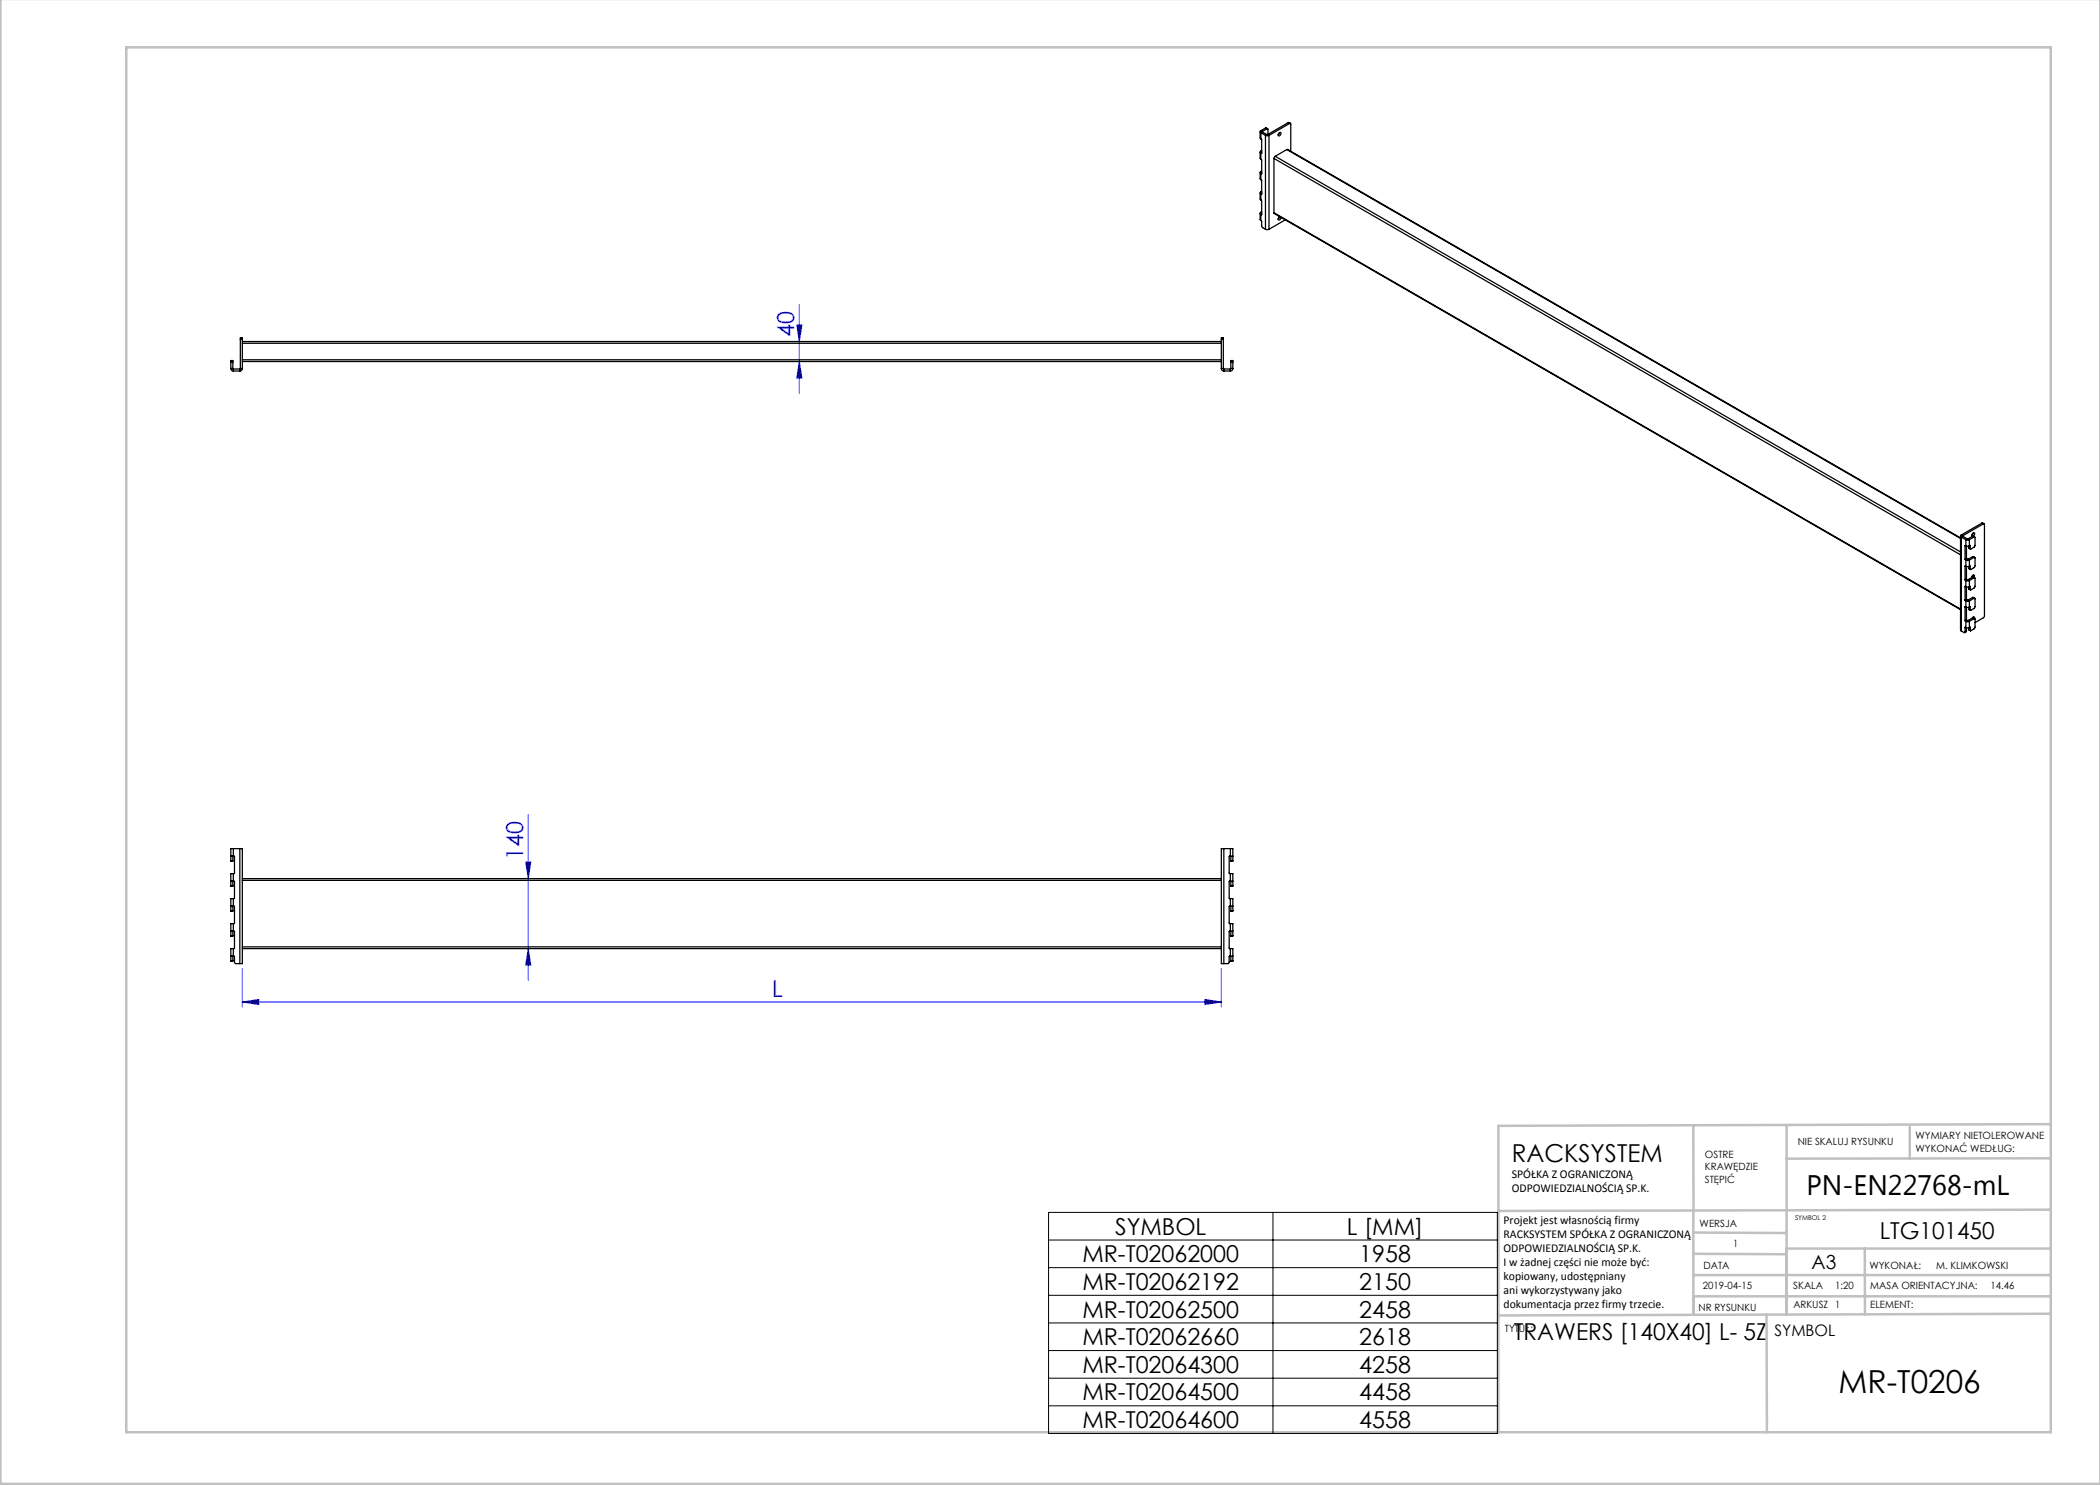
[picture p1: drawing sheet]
<svg xmlns="http://www.w3.org/2000/svg" width="420mm" height="297mm" viewBox="0 0 420 297" stroke-linecap="round" stroke-linejoin="round" font-family="sans-serif">
<path d="M159.4 65h1l-.5 3.3zM159.9 72.3l.5 3.3h-1zM159.9 60.9v17.8M105.1 172.4h1.1l-.5 3.3zM105.7 162.9v33.2M48.5 193.7v7.7M105.7 189.7l.5 3.3h-1.1zM241 199.9l3.3 .5-3.3 .5zM244.3 193.7v7.7M48.5 200.4l3.3-.5v1zM48.5 200.4h195.8" fill="none" stroke="#00f" stroke-width=".2"/>
<g fill="none" stroke="#c0c0c0" stroke-width=".5">
<path d="M.1 -.1v296.9h419.9M25.2 9.5h385v276.9h-385zM338.7 225.2v16.9M357.3 225v37.9M382 225.4v6.3M410.1 224.8l-110.4 .4v61.2M410.1 231.7h-52.8M338.7 259.3h71.5M338.7 255h71.5M338.7 250.8l18.6 .1M338.7 246.5l18.6 .1M338.7 242.1v20.9"/>
<path d="M373 249.7v13.2M410.1 241.9l-110.4 .3M410.2 249.7h-52.9v13.2M353.3 262.9l.1 23.5M410.2 262.7l-110.5 .4"/>
</g>
<path d="M209.7 242.5h89.8v44.2h-89.8zM209.7 248h89.8M209.7 253.5h89.8M209.7 259.1h89.8M254.6 242.5v44.2M209.7 264.6h89.8M209.7 270.1h89.8M209.7 275.6h89.8M209.7 281.2h89.8" fill="none" stroke="#000" stroke-width=".2"/>
<g fill="#00f">
<path d="M48.5 200.4l3.3-.5v1zM241 199.9l3.3 .5-3.3 .5z"/>
<path d="M105.7 189.7l.5 3.3h-1.1zM105.1 172.4h1.1l-.5 3.3z"/>
<path d="M159.4 65h1l-.5 3.3zM159.9 72.3l.5 3.3h-1z"/>
</g>
<g fill="none" stroke="#000" stroke-width=".25">
<path d="M252 26.3v1.3l.2 .2M252 30.4v1.2l.2 .3M252 34.5v1.2l.2 .2M252 38.6v1.2l.2 .2M252.2 35.9l.1 .2v2.7M252.2 31.9l.1 .1v2.7M252.2 27.8l.1 .1v2.7M252.2 26.1l-.2 .2 .2 .2M252.2 30.2l-.2 .2 .2 .2M252.2 34.3l-.2 .2 .2 .2M252.2 38.4l-.2 .2 .2 .2M252.2 26.1l.3 .2"/>
<path d="M252.2 26.5l.9 .6M252.2 26.5v1.3M252.2 30.6v1.3M252.2 34.7v1.2M252.2 38.8v1.2M252.2 38.8h.1M252.2 34.7l.1 .1M252.2 30.6l.1 .1M252.2 30.2l.1 .1M252.2 34.3l.1 .1M252.2 38.4l.1 .1M252.3 38.8h.1"/>
<path d="M252.3 34.7v.1M252.3 30.6v.1M252.3 30.1l-.1 .1M252.3 34.2l-.1 .1M252.3 38.3l-.1 .1M252.3 30.5l-.1 .1M252.3 34.6l-.1 .1M252.3 38.7l-.1 .1M252.5 26.3v.1M252.5 26.4l-.3 .1M252.5 26.4l.9 .5M253.1 25.6l.4 .2"/>
<path d="M253.1 25.6l-.9 .5M253.1 25.6l.3 .2M253.1 27.1h.7M253.1 27.1v18.8M253.4 25.8h.2v1.1M253.4 25.8l-.9 .5M253.4 26.9h.1M253.4 26.9l-.3 .2M253.5 26.9l.3 .2M253.8 27.1v18.8M254.8 31.7l137.3 79.3M254.8 31.7v10.8"/>
<path d="M255 31.3l-.2 .4M255 31.3l137.1 79.1M255.8 26.6a.22 .22 0 0 1 .3-.1 .22 .22 0 0 1 .1 .3 .28 .28 0 0 1-.2 .4 .28 .28 0 0 1-.4-.2zM255.9 26.5l-.3 .5M257.4 29.9h.1l134.6 77.7M257.4 29.9l-2.4 1.4M257.4 29.9l134.7 77.8M257.7 24.5l.4 .2M257.7 24.5l-4.2 2.4M257.7 24.5l.2 .2M257.9 24.7l.3 .1v5.4M257.9 24.7l-4.1 2.4"/>
<path d="M252 42.7v1.2l.2 .2M252.2 44.1l.1 .2 .1 1.1 .7 .5M252.2 40l.1 .2v2.7M252.2 42.5l-.2 .2 .2 .2M252.2 42.9v1.2M252.2 42.9h.1M252.2 42.5l.1 .1M252.3 42.9h.1M252.3 42.4l-.1 .1M252.3 42.8l-.1 .1M253.1 45.9h.7M254.8 42.5l.1 .2 137.2 79.2"/>
<path d="M254.8 42.5l137.3 79.3M255.8 43.4l.1-.1-.3 .5zM256.2 43.5a.31 .31 0 0 1-.1 .5 .31 .31 0 0 1-.5-.2M257.1 44l-3.3 1.9M46.2 72.4v-.3h.4v.3M46.2 73.7l.1 .4 .4 .1M46.2 72.4v1.3M46.2 73.7h.4M46.2 72.4h.4M46.6 73.7l.1 .1M46.6 72.4v1.3M46.7 73.8v.4"/>
<path d="M46.7 74.2h1.3M46.7 73.8h1.3M48 73.8v.4M48.1 67.8v-.3h.4v.3M48.1 73.7l-.1 .1M48.1 67.8v5.9M48.1 67.8h.4M48.1 73.7h.4M48.5 73.7l-.2 .4-.3 .1M48.5 67.8v5.9M48.5 68.3h195.8M48.5 68.7h195.8"/>
<path d="M48.5 72h195.8M48.5 72.3h195.8M244.3 67.8v-.3h.4v.3M244.3 73.7l.1 .4 .4 .1M244.3 67.8v5.9M244.3 67.8h.4M244.3 73.7h.4M244.7 73.7l.1 .1M244.7 67.8v5.9M244.8 73.8v.4M244.8 74.2h1.3M244.8 73.8h1.3"/>
<path d="M246.1 73.8v.4M246.2 72.4v-.3h.4v.3M246.2 73.7l-.1 .1M246.2 72.4v1.3M246.2 73.7h.4M246.2 72.4h.4M246.6 73.7l-.2 .4-.3 .1M246.6 72.4v1.3M392.1 107.2v18.8l.2 .2M392.3 107l-.2 .2 .2 .2M392.3 107l.2 .2M392.3 107.4l.9 .5"/>
<path d="M392.3 107.4v18.8M392.5 107.2h.1M392.5 107.2l1 .6M392.5 107.2l-.2 .2M393 111.8l.1 .2M393 115.9l.1 .2M393 109.2v2.6M393 113.2v2.7M393 117.3v2.7M393.1 109.1l-.1 .1M393.1 113.2h-.1M393.1 117.3h-.1"/>
<path d="M393.1 109.1l.1 .1M393.1 112h.1M393.1 113.2h.1M393.1 116.1h.1M393.1 117.3h.1M393.2 107.9h.7M393.2 109.2h.7M393.2 112h.7M393.2 113.2h.7M393.2 116.1h.7M393.2 117.3h.7M393.2 107.9v1.3"/>
<path d="M393.2 112v1.2M393.2 116.1v1.2M393.3 111.7l.1 .1M393.3 115.8l.1 .1M393.3 119.8l.1 .2M393.3 111.7l-.3 .1M393.3 109.2v2.5M393.3 113.3v2.5M393.3 117.4v2.4M393.3 115.8l-.3 .1M393.3 119.8l-.3 .2M393.4 111.8l-.3 .2"/>
<path d="M393.4 111.8l.1 .1M393.4 115.9l-.3 .2M393.4 115.9h.1M393.4 120l-.3 .1M393.4 120h.1M393.5 107.8h.1M393.5 111.9h.1M393.5 115.9h.1M393.5 107.8l-.3 .1M393.5 111.9l-.3 .1M393.5 115.9l-.3 .2M393.6 107.8l.3 .1"/>
<path d="M393.6 111.9l.3 .1M393.6 115.9l.3 .2M393.8 109.2v.4M393.8 113.3v.4M393.8 117.4v.4M393.8 113.7l.3 .2M393.8 117.8h.1M393.8 109.6l.3 .2M393.8 117.8l.3 .2M393.8 109.7h.1M393.9 107.9v1.3M393.9 112v1.2"/>
<path d="M393.9 116.1v1.2M393.9 113.2h.1l.1 .7M394.4 107.1a.31 .31 0 0 1 .1-.5 .31 .31 0 0 1 .4 .2l-.2 .4M394.4 107.1l.1 .2M394.5 111.3l.4 .2M394.5 115.4l.4 .2M394.5 119.5l.4 .1M394.5 107.2l.3 .2M394.5 107.2l-.9 .6M394.5 111.3l.3 .2M394.5 111.3l-.9 .6M394.5 115.4l.3 .2"/>
<path d="M394.5 115.4l-.9 .5M394.5 119.5l.3 .2M394.5 119.5l-.9 .5M394.6 115l-.3 .5a.31 .31 0 0 1 .2-.5 .31 .31 0 0 1 .4 .2l-.1 .3M394.7 106.6l-.3 .5M394.7 107.2h-.2M394.7 107.2l.2 .2M394.8 107.4l.2 .1-.1 1.8-.8 .5-.1-.7-.1 .1M394.8 111.5l.2 .1v1.7l-.2 .2-.7 .4M394.8 115.6l.2 .1-.1 1.8-.8 .5-.1-.8-.1 .1M394.8 119.7l.2 .1-.1 1.7-.8 .6-.1-.8-.1 .1M394.8 107.4l-.9 .5"/>
<path d="M394.8 111.5l-.9 .5M394.8 115.6l-.9 .5M394.8 119.7l-.9 .5M396.4 104.6l.4 .2M396.4 104.6l-4.1 2.4M396.4 104.6l.3 .2M396.7 104.8l.2 .1v18.3l-.2 .4-1.7 .9M396.7 104.8l-4.2 2.4M392.3 126.2l.5 .3 .2-.1M393 120l.1 .1M393 124.1l.1 .1M393 121.4v2.7"/>
<path d="M393 125.5v.9M393.1 121.4h-.1M393.1 125.4l-.1 .1M393.1 120.1l.1 .1M393.1 121.4h.1M393.1 124.2l.1 .1M393.1 125.4l.1 .1M393.2 120.2h.7M393.2 121.4h.7M393.2 124.3h.7M393.2 125.5h.7M393.2 120.2v1.2"/>
<path d="M393.2 124.3v1.2M393.3 123.9l.1 .2M393.3 126.2l-.4 .3M393.3 121.5v2.4M393.3 125.5v.7M393.3 123.9l-.3 .2M393.3 126.2l-.3 .2M393.4 124.1l-.3 .1M393.4 124.1h.1M393.5 120h.1M393.5 124.1h.1M393.5 120l-.3 .2"/>
<path d="M393.5 124.1l-.3 .2M393.6 120l.3 .2M393.6 124.1l.3 .2M393.8 121.5v.4M393.8 125.5v.5M393.8 121.9h.1M393.8 126l.3 .2M393.8 121.9l.3 .2M393.8 126l.3 .1M393.9 120.2v1.2M393.9 124.3v1.2M393.9 125.5l.1-.1 .1 .7"/>
<path d="M394.5 123.6a.24 .24 0 0 1 .3-.2 .24 .24 0 0 1 .1 .3M394.5 123.6l.3 .1M394.5 123.6l-.9 .5M394.7 123.4l-.1 .2M394.7 123.6h-.2M394.7 123.6l.2 .1M394.8 123.7l.2 .1v1.7l-.2 .3-.7 .3M394.8 123.7l-.9 .6M46.2 171.2h.5M46.2 176.2h.5M46.2 172.1h.4M46.2 177.1h.4"/>
<path d="M46.6 171.2v.9M46.6 176.2v.9M46.7 176.2l.2 .1v3.3l-.2 .1M46.7 171.2l.2 .1v3.3l-.2 .1M46.7 169.7h-.5v2.4M46.7 174.7h-.5v2.4M46.7 179.7h-.5v2.4M46.7 169.7v1.5M46.7 174.7v1.5M46.7 179.7v1.5M46.7 169.7h1.3M48 169.7h.5v23h-.5"/>
<path d="M48 169.7v23M48.5 175.7h195.8M48.5 176.1h195.8M244.8 169.7h-.5v23h.5M244.8 169.7h1.3M244.8 169.7v23M246.1 171.2l-.3 .1v3.3l.3 .1M246.1 176.2l-.3 .1v3.3l.3 .1M246.1 169.7h.5v2.4M246.1 171.2h.5M246.1 176.2h.5M246.1 174.7h.5v2.4"/>
<path d="M246.1 179.7h.5v2.4M246.1 169.7v1.5M246.1 174.7v1.5M246.1 179.7v1.5M246.2 172.1h.4M246.2 177.1h.4M246.2 171.2v.9M246.2 176.2v.9M46.2 181.2h.5M46.2 186.2h.5M46.2 191.2h.5M46.2 182.1h.4"/>
<path d="M46.2 187.1h.4M46.2 192.1h.4M46.6 181.2v.9M46.6 186.2v.9M46.6 191.2v.9M46.7 191.2l.2 .1 .1 1.3 1 .1M46.7 186.2l.2 .1v3.3l-.2 .1M46.7 181.2l.2 .1v3.3l-.2 .1M46.7 184.7h-.5v2.4M46.7 189.7h-.5v2.4M46.7 184.7v1.5M46.7 189.7v1.5"/>
<path d="M48.5 189.7h195.8M48.5 189.4h195.8M246.1 181.2l-.3 .1v3.3l.3 .1M246.1 186.2l-.3 .1v3.3l.3 .1M246.1 191.2l-.3 .1-.1 1.3-.9 .1M246.1 181.2h.5M246.1 184.7h.5v2.4M246.1 186.2h.5M246.1 189.7h.5v2.4M246.1 191.2h.5M246.1 184.7v1.5M246.1 189.7v1.5"/>
<path d="M246.2 182.1h.4M246.2 187.1h.4M246.2 192.1h.4M246.2 181.2v.9M246.2 186.2v.9M246.2 191.2v.9"/>
</g>
<text font-size="6.3" x="367.7" y="278.5">MR-T0206</text>
<text font-size="5.6" x="361.3" y="239.1">PN-EN22768-mL</text>
<text font-size="4.9" x="302.4" y="232.4">RACKSYSTEM</text>
<g font-size="4.7" fill="#00f">
<text x="158.9" y="67.4" transform="rotate(-90 158.9 67.4)">40</text>
<text x="104.6" y="172" transform="rotate(-90 104.6 172)">140</text>
<text x="154.4" y="199.4">L</text>
</g>
<g font-size="4.7">
<text x="223" y="246.9">SYMBOL</text>
<text x="269.4" y="246.9">L [MM]</text>
<text x="375.9" y="247.8">LTG101450</text>
<text x="216.5" y="252.4">MR-T02062000</text>
<text x="216.5" y="258">MR-T02062192</text>
<text x="271.9" y="252.4">1958</text>
<text x="271.9" y="258">2150</text>
<text x="216.5" y="263.5">MR-T02062500</text>
<text x="271.9" y="263.5">2458</text>
<text x="216.5" y="269">MR-T02062660</text>
<text x="271.9" y="269">2618</text>
<text x="302.8" y="268.1">TRAWERS [140X40] L- 5Z</text>
<text x="216.5" y="274.6">MR-T02064300</text>
<text x="271.9" y="274.6">4258</text>
<text x="216.5" y="280.1">MR-T02064500</text>
<text x="271.9" y="280.1">4458</text>
<text x="216.5" y="285.6">MR-T02064600</text>
<text x="271.9" y="285.6">4558</text>
</g>
<text font-size="3.9" x="362.3" y="253.8">A3</text>
<text font-size="3.2" x="354.9" y="267.2">SYMBOL</text>
<g font-size="2.4">
<text x="302.4" y="235.6">SPÓŁKA Z OGRANICZONĄ</text>
<text x="302.4" y="238.4">ODPOWIEDZIALNOŚCIĄ SP.K.</text>
<text x="300.7" y="244.7">Projekt jest własnością firmy</text>
<text x="300.7" y="247.5">RACKSYSTEM SPÓŁKA Z OGRANICZONĄ</text>
<text x="300.7" y="250.3">ODPOWIEDZIALNOŚCIĄ SP.K.</text>
<text x="300.7" y="253.1">I w żadnej części nie może być:</text>
<text x="300.7" y="256">kopiowany, udostępniany</text>
<text x="300.7" y="258.8">ani wykorzystywany jako</text>
<text x="300.7" y="261.6">dokumentacja przez firmy trzecie.</text>
</g>
<g font-size="2">
<text x="383.1" y="227.9">WYMIARY NIETOLEROWANE</text>
<text x="341" y="231.6">OSTRE</text>
<text x="359.5" y="228.9">NIE SKALUJ RYSUNKU</text>
<text x="383.1" y="230.4">WYKONAĆ WEDŁUG:</text>
<text x="341" y="234.1">KRAWĘDZIE</text>
<text x="341" y="236.6">STĘPIĆ</text>
<text x="339.9" y="245.4">WERSJA</text>
<text x="346.6" y="249.5">1</text>
<text x="340.6" y="257.7">2019-04-15</text>
<text x="340.7" y="253.8">DATA</text>
<text x="358.7" y="257.7">SKALA</text>
<text x="367" y="257.7">1:20</text>
<text x="373.9" y="253.8">WYKONAŁ:</text>
<text x="374.1" y="257.7">MASA ORIENTACYJNA:</text>
<text x="387.2" y="253.8">M. KLIMKOWSKI</text>
<text x="398.1" y="257.7">14.46</text>
<text x="339.7" y="262.3">NR RYSUNKU</text>
<text x="358.7" y="261.7">ARKUSZ 1</text>
<text x="374.1" y="261.7">ELEMENT:</text>
<text x="301" y="266.4">TYTUŁ:</text>
</g>
<text font-size="1.3" x="359" y="244">SYMBOL 2</text>
</svg>
